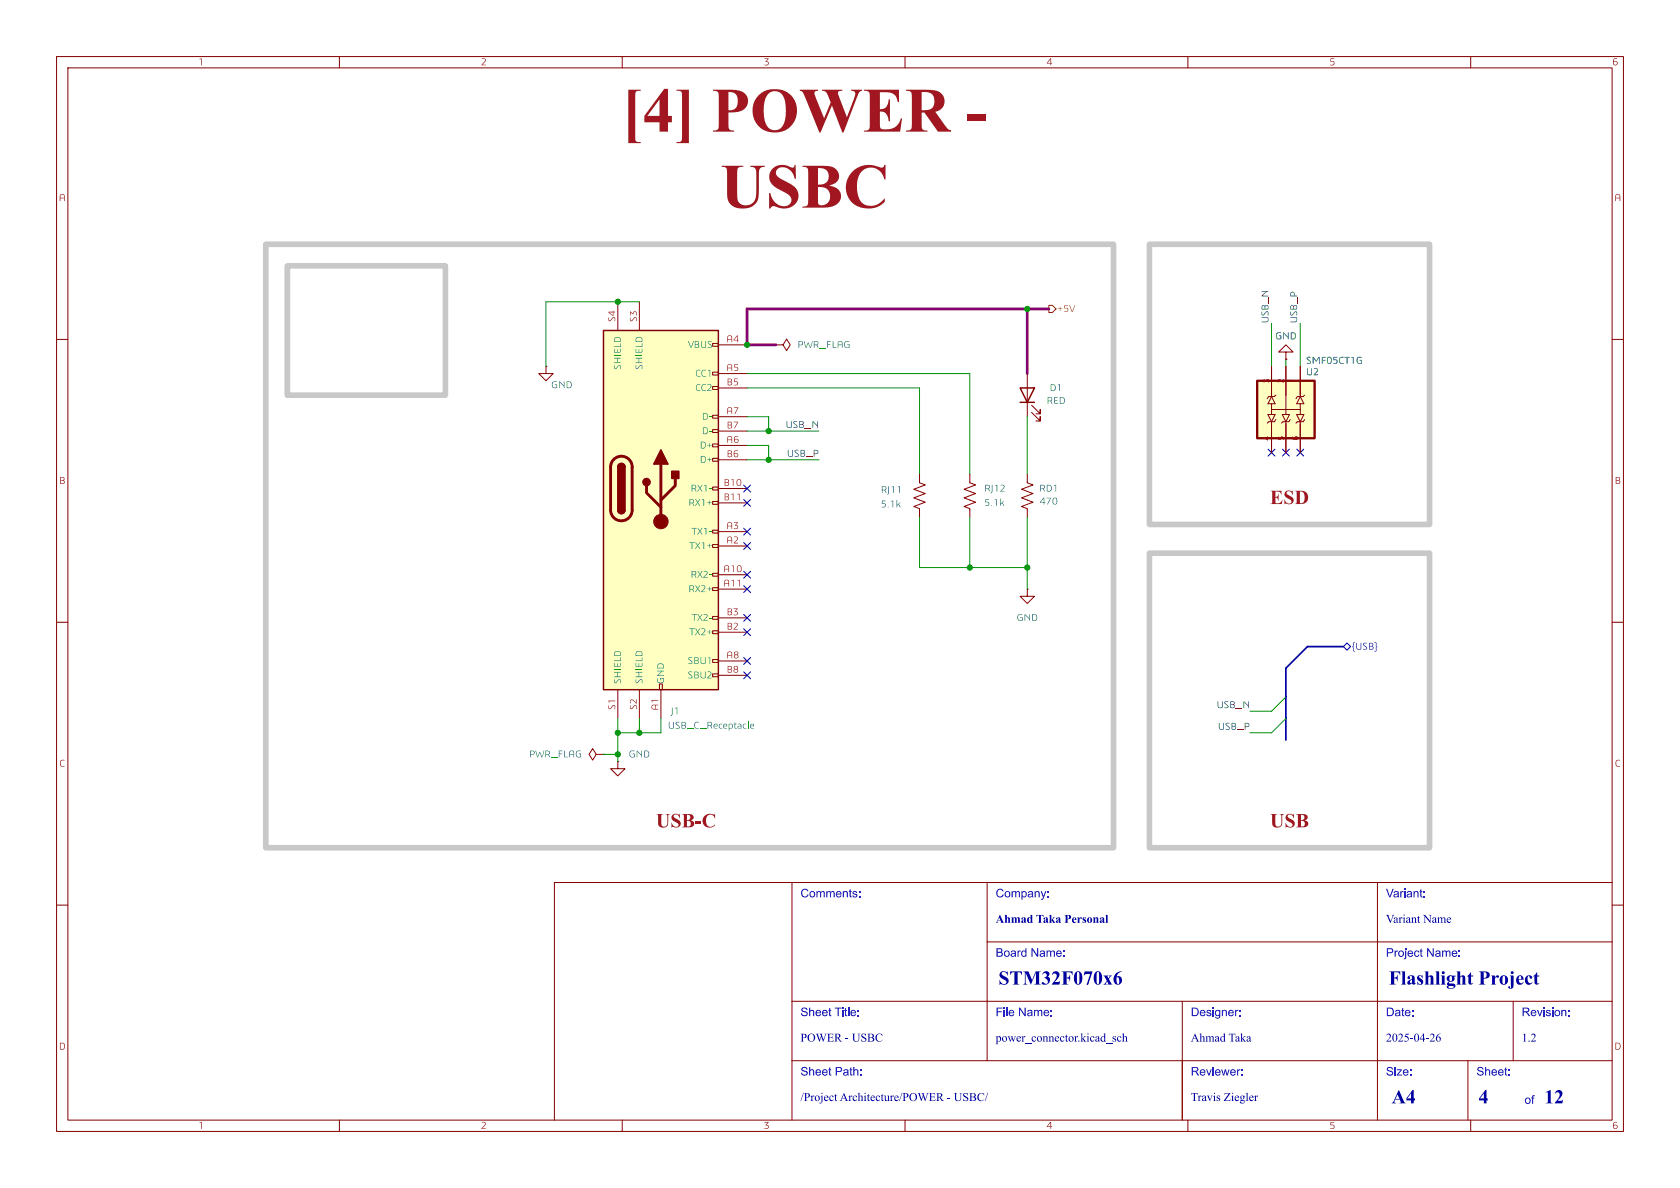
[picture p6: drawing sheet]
<svg xmlns="http://www.w3.org/2000/svg" width="297mm" height="210mm" viewBox="0 0 297 210" stroke-linecap="round" stroke-linejoin="round" font-family="sans-serif">
<g fill="none" stroke="#840000" stroke-width=".18">
<path d="M10 10h277v190h-277zM12 12h273v186h-273zM60 10v2M110 10v2M160 10v2M210 10v2M260 10v2M10 60h2M181.6 66v7.7M182.4 72.9l1.5 1.5v-.7v.7h-.8M182.4 71.6l1.5 1.6v-.8v.8h-.8M285 60h2"/>
<path d="M162.6 83.8v1.5l1 .4-2.1 .8 2.1 .7-2.1 .8 2.1 .8-2.1 .7 1.1 .4v1.5M181.6 83.8v1.5l1 .4-2 .8 2 .7-2 .8 2 .8-2 .7 1 .4v1.5M10 110h2M285 110h2M140 156v42M174.5 156v31.5M243.5 156v42M285 156h-187v42M10 160h2M140 177h145M174.5 166.5h110.5M209 177v21"/>
<path d="M267.5 177v10.5M285 160h2M60 198v2M110 198v2M140 187.5h145M160 198v2M210 198v2M259.5 187.5v10.5M260 198v2"/>
</g>
<path d="M180.3 68.6h2.6l-1.3 2.5zM180.3 71.1h2.6" fill="none" stroke="#840000" stroke-width=".25"/>
<path d="M222.2 67.3h10.2v10.2h-10.2z" fill="#ffffc2"/>
<path d="M222.2 67.3h10.2v10.2h-10.2z" fill="none" stroke="#840000" stroke-width=".41"/>
<g fill="none" stroke="#840000" stroke-width=".18">
<path d="M224.2 73.3h1.2l-.6 1.2zM224.8 64.8v5.3M224.8 71.4v1.8M224.8 74.4v5.6M224.8 70.1l.6 1.3h-1.2zM224.8 72.4h5.1M225.6 69.9l-.3 .2h-1l-.3 .4M225.6 74.2l-.3 .3h-1l-.3 .3M226.7 73.3h1.3l-.7 1.2zM227.3 62.2h1.3l-1.3-1.2-1.2 1.2h1.2v1.3M227.3 63.5h.1M227.3 64.8v8.4"/>
<path d="M227.3 74.7v5.3M228.1 74.2l-.3 .3h-1l-.2 .3M229.2 73.3h1.3l-.6 1.2zM229.9 64.8v5.3M229.9 71.4v1.8M229.9 74.4v5.6M229.9 70.1l.6 1.3h-1.3zM230.6 69.9l-.2 .2h-1l-.3 .4M230.6 74.2l-.2 .3h-1l-.3 .3M181.6 104.1v1.3h1.3l-1.3 1.3-1.3-1.3h1.3M181.6 104.1h.1M109.2 134.6v1.3h1.3l-1.3 1.3-1.3-1.3h1.3"/>
<path d="M109.2 134.6h.1"/>
</g>
<path d="M106.7 58.4h20.3v63.5h-20.3z" fill="#ffffc2"/>
<g fill="none" stroke="#840000" stroke-width=".18">
<path d="M109.2 53.3v5.1M113 53.3v5.1M96.5 64.8v1.2h1.3l-1.3 1.3-1.3-1.3h1.3M96.5 64.8h.1M126 60.7h1v.5h-1zM126 65.8h1v.5h-1zM126 68.3h1v.5h-1zM126 73.4h1v.5h-1zM126 75.9h1v.6h-1zM126 78.5h1v.5h-1zM127 61h5.1M127 66h5.1"/>
<path d="M127 68.6h5.1M127 73.7h5.1M127 76.2h5.1M127 78.7h5.1M137.2 61h1.2l.7-1.1 .6 1.1-.6 1-.7-1M137.2 61h.1M224.8 64.8v5.1M224.8 74.9v5.1M227.3 63.5h.1M227.3 64.8v5.1M227.3 74.9v5.1M229.9 64.8v5.1"/>
<path d="M229.9 74.9v5.1M126 81h1v.5h-1zM126 86.1h1v.5h-1zM126 88.6h1v.6h-1zM126 93.7h1v.5h-1zM126 96.3h1v.5h-1zM127 81.3h5.1M127 86.4h5.1M127 88.9h5.1M127 94h5.1M127 96.5h5.1M171.4 83.8v1.5l1.1 .4-2.1 .8 2.1 .7-2.1 .8 2.1 .8-2.1 .7 1 .4v1.5"/>
<path d="M126 101.3h1v.6h-1zM126 103.9h1v.5h-1zM126 109h1v.5h-1zM126 111.5h1v.5h-1zM126 116.6h1v.5h-1zM126 119.1h1v.5h-1zM127 101.6h5.1M127 104.1h5.1M127 109.2h5.1M127 111.8h5.1M127 116.8h5.1M127 119.4h5.1"/>
<path d="M105.4 133.4l-.6-1.1-.7 1.1 .7 1 .6-1h1.3M106.7 133.4h.1M109.2 121.9v5.1M113 121.9v5.1M116.6 120.9h.5v1h-.5zM116.8 121.9v5.1"/>
</g>
<path d="M106.7 58.4h20.3v63.5h-20.3zM109.2 82.6a.64 .64 0 0 1 .7-.7 .64 .64 0 0 1 .6 .7M109.2 90.2a.64 .64 0 0 0 .7 .6 .64 .64 0 0 0 .6-.6" fill="none" stroke="#840000" stroke-width=".25"/>
<path d="M108.5 81.2a1.9 1.9 0 0 1 2.1-.4 1.9 1.9 0 0 1 1.2 1.8v7.6a1.91 1.91 0 0 1-1.9 1.9 1.91 1.91 0 0 1-2-1.9l.1-7.8 .1-.6zM114.3 85.9v1.2l2.5 2.6M116.8 82v10.2M119.4 84.6v1.3l-2.6 2.5" fill="none" stroke="#840000" stroke-width=".51"/>
<g fill="#840000" stroke="#840000" stroke-width=".25">
<path d="M109.2 82.6h1.3v7.6h-1.3z"/>
<path d="M109.4 82.1a.64 .64 0 0 1 .7-.1 .64 .64 0 0 1 .4 .6h-1.3z"/>
<path d="M109.2 90.2h1.3a.64 .64 0 0 1-.6 .6 .64 .64 0 0 1-.7-.6z"/>
<path d="M116.8 79.5l1.3 2.5h-2.5z"/>
<path d="M118.7 83.3h1.3v1.3h-1.3z"/>
<circle cx="114.3" cy="85.2" r=".63"/>
</g>
<circle cx="116.8" cy="92.2" r="1.27" fill="#840000" stroke="#840000" stroke-width=".18"/>
<path d="M185.4 54h.7l.6 .6-.6 .6h-.7z" fill="none" stroke="#725600" stroke-width=".18"/>
<g fill="none" stroke="#000084" stroke-width=".18">
<path d="M224.2 79.4l1.2 1.2M225.4 79.4l-1.2 1.2M226.7 79.4l1.2 1.2M227.9 79.4l-1.2 1.2M229.3 79.4l1.2 1.2M230.5 79.4l-1.2 1.2M131.5 85.8l1.2 1.2M131.5 88.3l1.2 1.2M131.5 93.4l1.2 1.2M131.5 95.9l1.2 1.2M132.7 85.8l-1.2 1.2M132.7 88.3l-1.2 1.2"/>
<path d="M132.7 93.4l-1.2 1.2M132.7 95.9l-1.2 1.2M131.5 118.8l1.2 1.2M131.5 111.2l1.2 1.2M131.5 108.6l1.2 1.2M131.5 103.5l1.2 1.2M131.5 101l1.2 1.2M131.5 116.2l1.2 1.2M132.7 118.8l-1.2 1.2M132.7 111.2l-1.2 1.2M132.7 108.6l-1.2 1.2M132.7 103.5l-1.2 1.2"/>
<path d="M132.7 101l-1.2 1.2M132.7 116.2l-1.2 1.2M237.5 114.3l.6-.6 .7 .6-.7 .6z"/>
</g>
<path d="M237.5 114.3h-6.4l-3.8 3.8v12.7" fill="none" stroke="#000084" stroke-width=".3"/>
<path d="M181.6 54.6v11.4M185.4 54.6h-53.3v6.4h5.1" fill="none" stroke="#840084" stroke-width=".51"/>
<g fill="none" stroke="#009600" stroke-width=".18">
<path d="M113 53.3h-16.5v11.5M224.8 57.2v7.6M229.9 57.2v7.6M132.1 68.6h30.5v15.2M132.1 66h39.3v17.8M132.1 76.2h12.7M132.1 78.7h3.8v2.6M132.1 73.7h3.8v2.5M181.6 73.7v10.1M227.3 63.5v1.3M132.1 81.3h12.7M162.6 91.4v8.9h19"/>
<path d="M171.4 91.4v8.9M181.6 91.4v12.7M106.7 133.4h2.5M109.2 127v7.6M113 127v2.5M116.8 127v2.5h-7.6M227.3 127l-2.5 2.5h-3.8M227.3 123.2l-2.5 2.5h-3.8"/>
</g>
<path d="M47 43.2h149.8v106.7h-149.8zM50.8 47h27.9v22.9h-27.9zM203.2 43.2h49.5v49.5h-49.5zM203.2 97.8h49.5v52.1h-49.5z" fill="none" stroke="#c8c8c8" stroke-width="1"/>
<g fill="#009600" stroke="#009600" stroke-width=".18">
<circle cx="109.2" cy="133.4" r=".46"/>
<circle cx="113" cy="129.5" r=".46"/>
<circle cx="109.2" cy="129.5" r=".46"/>
<circle cx="181.6" cy="100.3" r=".46"/>
<circle cx="171.4" cy="100.3" r=".46"/>
<circle cx="181.6" cy="54.6" r=".46"/>
<circle cx="132.1" cy="61" r=".46"/>
<circle cx="135.9" cy="76.2" r=".46"/>
<circle cx="109.2" cy="53.3" r=".46"/>
<circle cx="135.9" cy="81.3" r=".46"/>
</g>
<g font-size="11.1" fill="#a21622">
<text x="109.9" y="26.2">[4] POWER -</text>
<text x="127.3" y="39.6">USBC</text>
</g>
<g font-size="3.5" fill="#a21622">
<text x="224.5" y="89.5">ESD</text>
<text x="116" y="146.7">USB-C</text>
<text x="224.5" y="146.7">USB</text>
</g>
<g font-size="3.5" fill="#00007f">
<text x="176.5" y="174.9">STM32F070x6</text>
<text x="245.5" y="174.9">FlashlightProject</text>
<text x="246" y="195.9">A4</text>
<text x="261.4" y="196">4</text>
<text x="273" y="196">12</text>
</g>
<g font-size="2.1" fill="#00f">
<text x="141.5" y="159.2">Comments:</text>
<text x="176" y="159.2">Company:</text>
<text x="245" y="159.2">Variant:</text>
<text x="176" y="169.7">Board Name:</text>
<text x="245" y="169.7">Project Name:</text>
<text x="141.5" y="180.2">Sheet Title:</text>
<text x="176" y="180.2">File Name:</text>
<text x="210.5" y="180.2">Designer:</text>
<text x="245" y="180.2">Date:</text>
<text x="269" y="180.2">Revision:</text>
<text x="141.5" y="190.7">Sheet Path:</text>
<text x="210.5" y="190.7">Reviewer:</text>
<text x="245" y="190.7">Size:</text>
<text x="261" y="190.7">Sheet:</text>
<text x="269.5" y="195.7">of</text>
</g>
<g font-size="2.1" fill="#00007f">
<text x="176" y="163.7">AhmadTakaPersonal</text>
<text x="245" y="163.7">VariantName</text>
<text x="141.5" y="184.7">POWER- USBC</text>
<text x="176" y="184.7">power_connector.kicad_sch</text>
<text x="210.5" y="184.7">AhmadTaka</text>
<text x="245" y="184.7">2025-04-26</text>
<text x="269" y="184.7">1.2</text>
<text x="141.5" y="195.2">/ProjectArchitecture/POWER- USBC/</text>
<text x="210.5" y="195.2">TravisZiegler</text>
</g>
<g font-size="1.8" fill="#840000">
<text x="35" y="11.9">1</text>
<text x="85" y="11.9">2</text>
<text x="135" y="11.9">3</text>
<text x="185" y="11.9">4</text>
<text x="235" y="11.9">5</text>
<text x="285" y="11.9">6</text>
<text x="10.4" y="35.9">A</text>
<text x="285.4" y="35.9">A</text>
<text x="10.4" y="85.9">B</text>
<text x="285.4" y="85.9">B</text>
<text x="10.5" y="135.9">C</text>
<text x="285.5" y="135.9">C</text>
<text x="10.4" y="185.9">D</text>
<text x="285.4" y="185.9">D</text>
<text x="35" y="199.9">1</text>
<text x="85" y="199.9">2</text>
<text x="135" y="199.9">3</text>
<text x="185" y="199.9">4</text>
<text x="235" y="199.9">5</text>
<text x="285" y="199.9">6</text>
</g>
<g font-size="1.8" fill="#a90000">
<text x="109" y="56.9" transform="rotate(-90 109 56.9)">S4</text>
<text x="112.8" y="56.9" transform="rotate(-90 112.8 56.9)">S3</text>
<text x="128.4" y="60.7">A4</text>
<text x="128.4" y="65.8">A5</text>
<text x="128.4" y="68.3">B5</text>
<text x="128.4" y="73.4">A7</text>
<text x="128.4" y="75.9">B7</text>
<text x="128.4" y="78.5">A6</text>
<text x="128.4" y="81">B6</text>
<text x="127.9" y="86.1">B10</text>
<text x="127.9" y="88.6">B11</text>
<text x="128.4" y="93.7">A3</text>
<text x="127.9" y="101.3">A10</text>
<text x="128.4" y="96.3">A2</text>
<text x="127.9" y="103.9">A11</text>
<text x="128.4" y="109">B3</text>
<text x="128.4" y="111.5">B2</text>
<text x="128.4" y="116.6">A8</text>
<text x="128.4" y="119.1">B8</text>
<text x="109" y="125.5" transform="rotate(-90 109 125.5)">S1</text>
<text x="112.8" y="125.5" transform="rotate(-90 112.8 125.5)">S2</text>
<text x="116.6" y="125.6" transform="rotate(-90 116.6 125.6)">A1</text>
</g>
<text font-size="1.8" fill="#725600" x="186.9" y="55.5">+5V</text>
<g font-size="1.8" fill="#0f0f0f">
<text x="224.4" y="57.2" transform="rotate(-90 224.4 57.2)">USB_N</text>
<text x="229.5" y="57.2" transform="rotate(-90 229.5 57.2)">USB_P</text>
<text x="138.9" y="75.9">USB_N</text>
<text x="139.1" y="80.9">USB_P</text>
<text x="215.1" y="125.4">USB_N</text>
<text x="215.3" y="129.2">USB_P</text>
</g>
<g font-size="1.8" fill="#006464">
<text x="110.1" y="65.4" transform="rotate(-90 110.1 65.4)">SHIELD</text>
<text x="113.9" y="65.4" transform="rotate(-90 113.9 65.4)">SHIELD</text>
<text x="121.6" y="61.9">VBUS</text>
<text x="141" y="61.9">PWR_FLAG</text>
<text x="225.5" y="60.3">GND</text>
<text x="230.9" y="64.6">SMF05CT1G</text>
<text x="97.4" y="69">GND</text>
<text x="122.9" y="66.9">CC1</text>
<text x="122.9" y="69.5">CC2</text>
<text x="185" y="71.8">RED</text>
<text x="185.5" y="69.5">D1</text>
<text x="230.9" y="66.7">U2</text>
<text x="124.1" y="74.6">D-</text>
<text x="124.1" y="77.1">D-</text>
<text x="123.7" y="79.6">D+</text>
<text x="123.7" y="82.2">D+</text>
<text x="121.7" y="89.8">RX1+</text>
<text x="122.1" y="87.3">RX1-</text>
<text x="155.7" y="87.5">RJ11</text>
<text x="174" y="87.3">RJ12</text>
<text x="174" y="89.8">5.1k</text>
<text x="183.7" y="87.3">RD1</text>
<text x="183.8" y="89.5">470</text>
<text x="122.2" y="94.9">TX1-</text>
<text x="155.7" y="90">5.1k</text>
<text x="121.8" y="97.4">TX1+</text>
<text x="121.7" y="105">RX2+</text>
<text x="122.1" y="102.5">RX2-</text>
<text x="121.8" y="112.7">TX2+</text>
<text x="122.2" y="110.1">TX2-</text>
<text x="179.7" y="110.1">GND</text>
<text x="121.6" y="117.7">SBU1</text>
<text x="110.1" y="120.9" transform="rotate(-90 110.1 120.9)">SHIELD</text>
<text x="113.9" y="120.9" transform="rotate(-90 113.9 120.9)">SHIELD</text>
<text x="117.7" y="120.9" transform="rotate(-90 117.7 120.9)">GND</text>
<text x="121.6" y="120.3">SBU2</text>
<text x="118.1" y="129.2">USB_C_Receptacle</text>
<text x="118.6" y="126.6">J1</text>
<text x="93.5" y="134.2">PWR_FLAG</text>
<text x="111.2" y="134.2">GND</text>
</g>
<text font-size="1.8" fill="#000084" x="239" y="115.2">{USB}</text>
<g font-size="1.4" fill="#a90000">
<text x="224.5" y="67.7" transform="rotate(-90 224.5 67.7)">3</text>
<text x="227.1" y="67.7" transform="rotate(-90 227.1 67.7)">2</text>
<text x="229.6" y="67.7" transform="rotate(-90 229.6 67.7)">1</text>
<text x="224.5" y="77.9" transform="rotate(-90 224.5 77.9)">4</text>
<text x="227.1" y="77.9" transform="rotate(-90 227.1 77.9)">5</text>
<text x="229.6" y="77.9" transform="rotate(-90 229.6 77.9)">6</text>
</g>
</svg>
